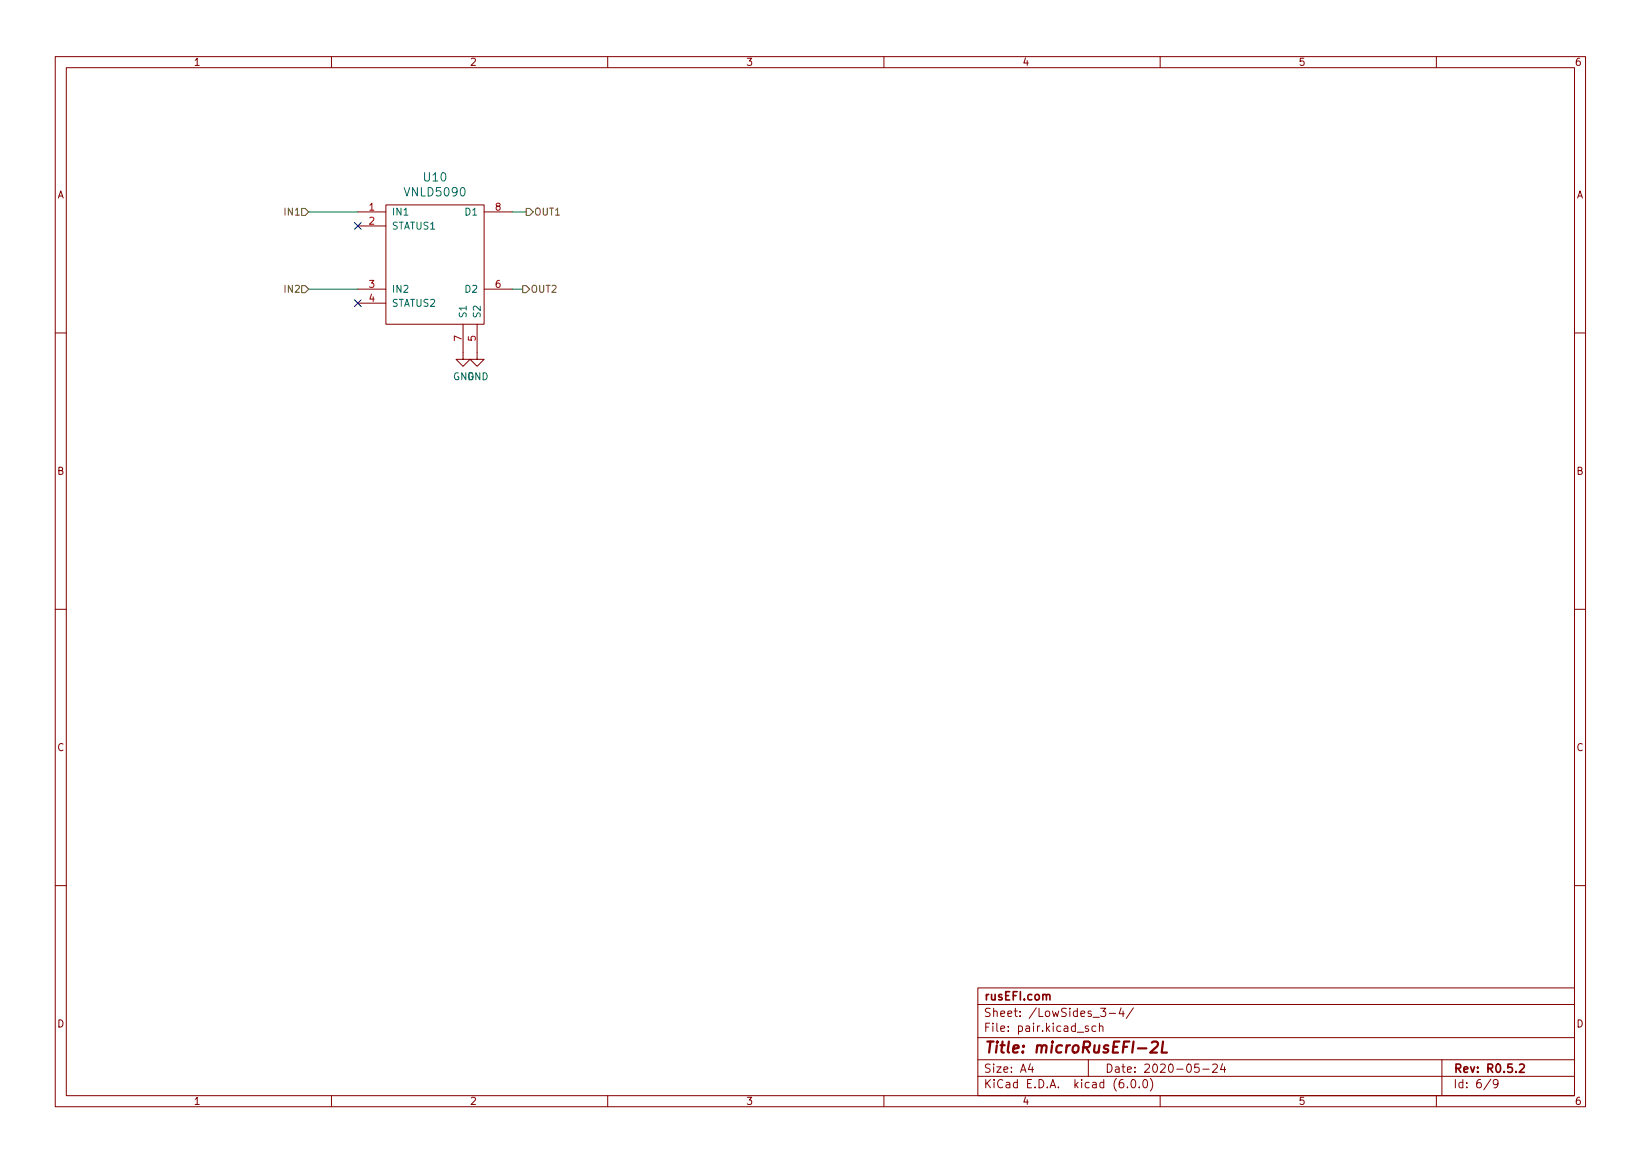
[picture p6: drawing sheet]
<svg xmlns="http://www.w3.org/2000/svg" width="297mm" height="210mm" viewBox="0 0 297 210" stroke-linecap="round" stroke-linejoin="round" font-family="sans-serif">
<g fill="none" stroke="#840000" stroke-width=".18">
<path d="M10 10.2h277v190.1h-277zM12 12.2h273v186.1h-273zM60 10.2v2M110 10.2v2M160 10.2v2M210 10.2v2M260 10.2v2M64.8 38.3h5M69.8 37.1h17.8v21.6h-17.8zM87.6 38.3h5.1M64.8 40.9h5M64.8 52.3h5"/>
<path d="M64.8 54.9h5M83.8 58.7v6.3h1.3l-1.3 1.3-1.3-1.3h1.3M86.4 58.7v6.3h1.2l-1.2 1.3-1.3-1.3h1.3M87.6 52.3h5.1M10 60.2h2M285 60.2h2M10 110.2h2M285 110.2h2M10 160.2h2M177 178.8h108v19.5h-108zM285 160.2h2M60 198.3v2"/>
<path d="M110 198.3v2M160 198.3v2M177 194.8h108M177 191.8h108M177 187.8h108M177 181.8h108M186.5 192.5l-.4 1h1M186.9 193v1M197 191.8v3M197 185.7l-.4-.1-.2 .2 .1 .3 .5 .1v.4h-.6M198.4 185.7l-.5-.1-.3 .3v.4l.2 .3h.6M199 185.8l.2-.2 .4 .1v.9"/>
<path d="M199 185.1v1.5M199.2 182.4h.9l-.5 .6 .5 .1v.7l-.2 .1h-.5l-.2-.1M200.8 183.4h1.1M202.9 182.4l-.3 1h.9M203.3 182.9v1M204.1 196.7v.1M204.9 195.4l.2-.1a.8 .8 0 0 1 .5 .8 .8 .8 0 0 1-.5 .7 1 1 0 0 1-.2-1.4zM205.1 182.4l-1.2 1.9M206.2 196.7v.1M207.1 195.4l.1-.1a.8 .8 0 0 1 .5 .8 .8 .8 0 0 1-.5 .7 1 1 0 0 1-.1-1.4zM208.2 195.1a1.72 1.72 0 0 1 0 2.3M210 198.3v2"/>
<path d="M217 192.5h-.7l-.1 .7 .2-.1 .5 .1 .2 .2-.1 .5-.2 .1-.6-.1M217.7 193.5h1.2M219.5 192.7l.6-.2 .2 .2 .1 .3-1 1h1M221.3 192.5l-.4 1h1M221.6 193v1M260 198.3v2M261 191.8v6.5M269.9 195.3l-1.3 1.9M271.2 196l-.3 .3h-.3l-.3-.3 .1-.6 .5-.1 .2 .2a.99 .99 0 0 1-.4 1.3h-.3"/>
</g>
<path d="M189.4 180.1l.2-.2 .4 .1 .1 .9M275.1 192.7l.5-.2 .2 .2 .1 .3-.9 1h.9" fill="none" stroke="#840000" stroke-width=".3"/>
<path d="M208.5 188.7l.3-.2h.5a.45 .45 0 0 1 .3 .5l-.1 .3-1.3 1.2h1.2M210.5 188.5l-.2 2h.9" fill="none" stroke="#840000" stroke-width=".4"/>
<path d="M54.6 37.7h.6l.7 .6-.7 .7h-.6zM95.2 37.7h.7l.6 .6-.6 .7h-.7zM54.6 51.7h.6l.7 .6-.7 .7h-.6zM94.6 51.7h.6l.7 .6-.7 .7h-.6z" fill="none" stroke="#725600" stroke-width=".18"/>
<path d="M55.9 38.3h8.9M92.7 38.3h2.5M55.9 52.3h8.9M92.7 52.3h1.9" fill="none" stroke="#009600" stroke-width=".18"/>
<path d="M64.2 54.2l1.2 1.3M64.2 40.3l1.2 1.2M65.4 54.2l-1.2 1.3M65.4 40.3l-1.2 1.2" fill="none" stroke="#000084" stroke-width=".18"/>
<text font-size="2.8" fill="#840000" x="178" y="190.6">Title: microRusEFI-2L</text>
<g font-size="2.1" fill="#006464">
<text x="73.5" y="35.5">VNLD5090</text>
<text x="76.8" y="32.8">U10</text>
</g>
<g font-size="2.1" fill="#840000">
<text x="178" y="184">Sheet: /LowSides_3-4/</text>
<text x="178" y="181">rusEFI.com</text>
<text x="178" y="186.7">File: pair.kicad_sch</text>
<text x="178" y="196.9">KiCad E.D.A. kicad (6.0.0)</text>
<text x="178" y="194.1">Size: A4</text>
<text x="200" y="194.1">Date: 2020-05-24</text>
<text x="263" y="194.1">Rev: R0.5.2</text>
<text x="263" y="196.9">Id: 6/9</text>
</g>
<g font-size="1.8" fill="#840000">
<text x="35" y="11.9">1</text>
<text x="85" y="11.9">2</text>
<text x="135" y="11.9">3</text>
<text x="185" y="11.9">4</text>
<text x="235" y="11.9">5</text>
<text x="285" y="11.9">6</text>
<text x="10.3" y="35.9">A</text>
<text x="285.3" y="35.9">A</text>
<text x="10.3" y="85.9">B</text>
<text x="285.3" y="85.9">B</text>
<text x="10.3" y="135.9">C</text>
<text x="285.3" y="135.9">C</text>
<text x="10.3" y="185.9">D</text>
<text x="285.3" y="185.9">D</text>
<text x="35" y="199.9">1</text>
<text x="85" y="199.9">2</text>
<text x="135" y="199.9">3</text>
<text x="185" y="199.9">4</text>
<text x="235" y="199.9">5</text>
<text x="285" y="199.9">6</text>
</g>
<g font-size="1.8" fill="#725600">
<text x="51.8" y="39">IN1</text>
<text x="96.6" y="39">OUT1</text>
<text x="51.8" y="53">IN2</text>
<text x="96" y="53">OUT2</text>
</g>
<g font-size="1.8" fill="#a90000">
<text x="66.8" y="38.1">1</text>
<text x="66.8" y="40.6">2</text>
<text x="89.7" y="38.1">8</text>
<text x="66.8" y="52.1">3</text>
<text x="89.7" y="52.1">6</text>
<text x="66.8" y="54.6">4</text>
<text x="83.6" y="61.7" transform="rotate(-90 83.6 61.7)">7</text>
<text x="86.1" y="61.7" transform="rotate(-90 86.1 61.7)">5</text>
</g>
<g font-size="1.8" fill="#006464">
<text x="70.9" y="39">IN1</text>
<text x="70.9" y="41.5">STATUS1</text>
<text x="84.4" y="39">D1</text>
<text x="70.9" y="53">IN2</text>
<text x="84.4" y="53">D2</text>
<text x="70.9" y="55.5">STATUS2</text>
<text x="84.5" y="57.7" transform="rotate(-90 84.5 57.7)">S1</text>
<text x="87" y="57.7" transform="rotate(-90 87 57.7)">S2</text>
<text x="82" y="68.8">GND</text>
<text x="84.5" y="68.8">GND</text>
</g>
</svg>
